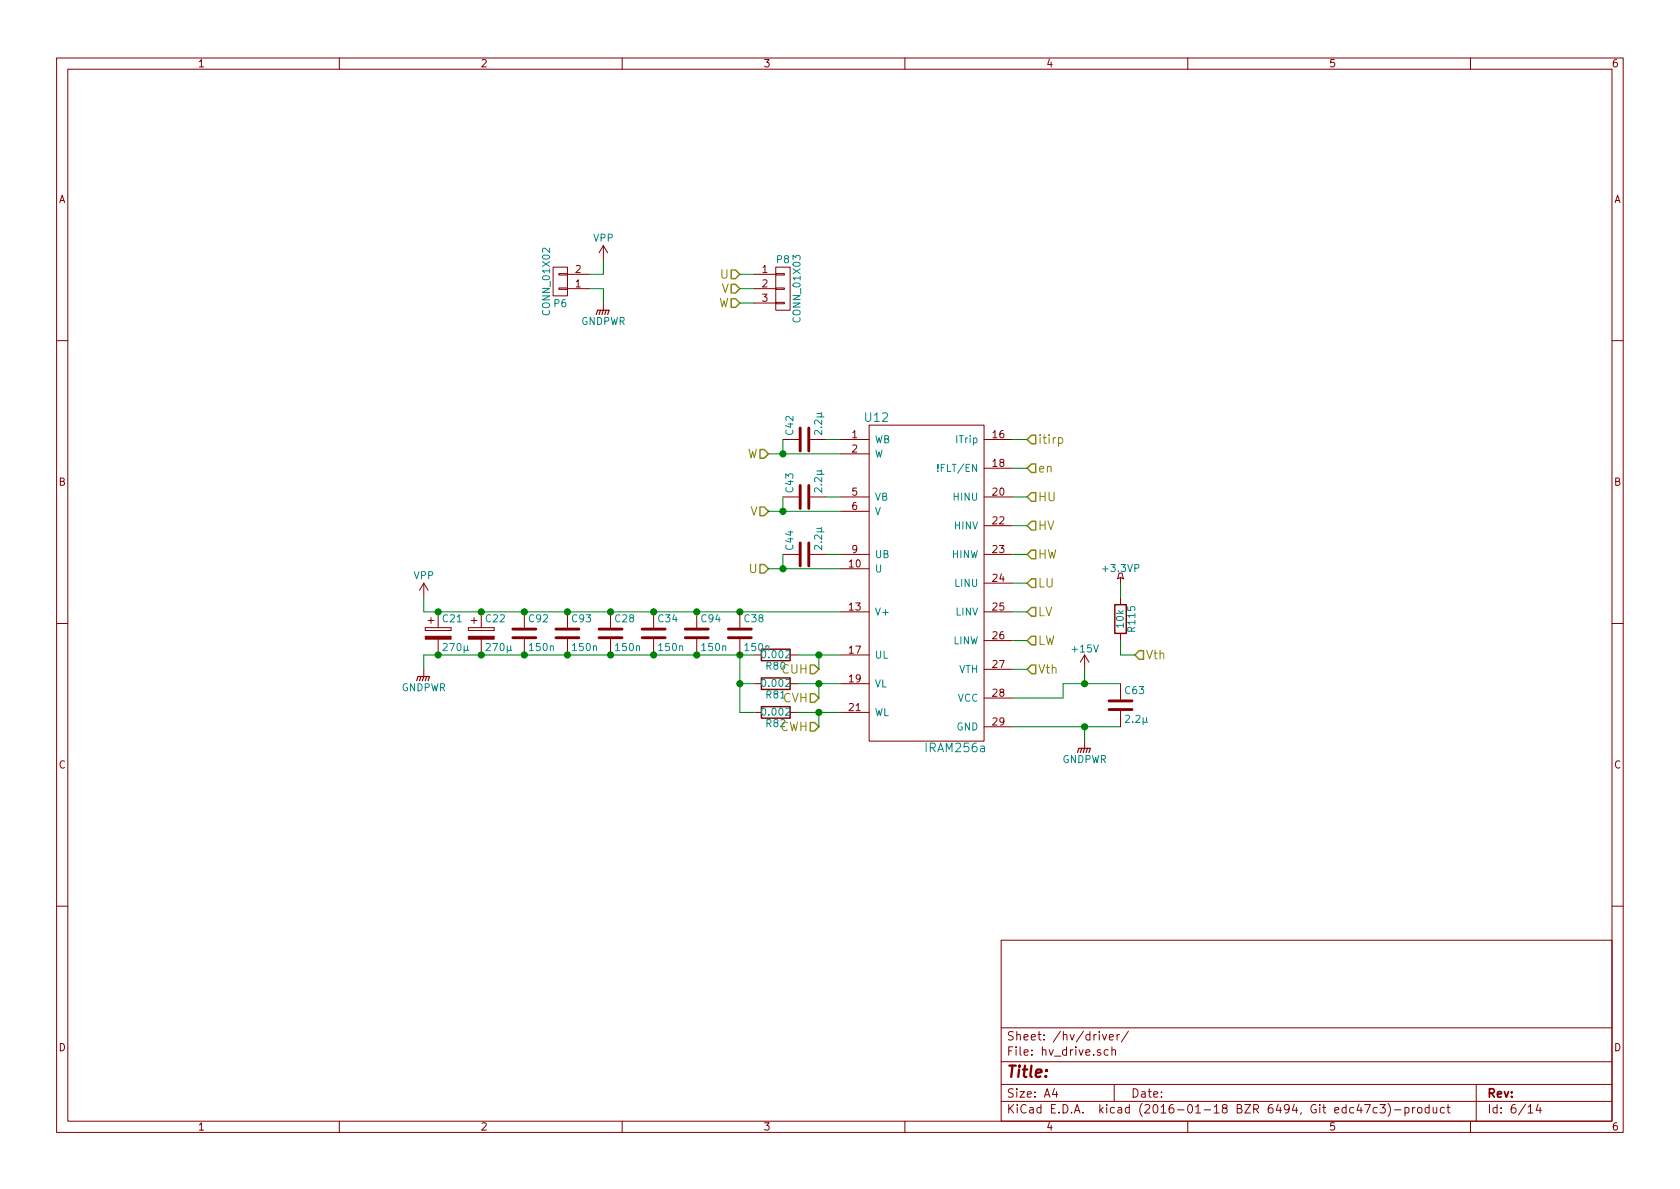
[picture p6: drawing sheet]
<svg xmlns="http://www.w3.org/2000/svg" width="297mm" height="210mm" viewBox="0 0 297 210" stroke-linecap="round" stroke-linejoin="round" font-family="sans-serif">
<g fill="none" stroke="#840000" stroke-width=".18">
<path d="M10 10.3h277v189.9h-277zM12 12.2h273v186.1h-273zM60 10.3v1.9M110 10.3v1.9M160 10.3v1.9M210 10.3v1.9M260 10.3v1.9M97.8 47.2h2.5v5.1h-2.5zM98.8 48.4h1.5v.2h-1.5zM98.8 50.9h1.5v.3h-1.5zM100.3 48.5h3.8M100.3 51h3.8"/>
<path d="M106.7 43.4v2.6M106.7 53.6v1.3M106.7 43.4l-.8 1.3M106.7 43.4l.7 1.3M133.3 48.5h3.9M133.3 51h3.9M133.3 53.6h3.9M137.2 53.5h1.5v.2h-1.5zM137.2 50.9h1.5v.3h-1.5zM137.2 48.4h1.5v.2h-1.5zM137.2 47.2h2.5v7.7h-2.5zM10 60.2h2"/>
<path d="M138.4 77.7h2.8M143.3 77.7h2.7M148.6 77.7h5.1M153.7 75.2h20.3v55.9h-20.3zM174 77.7h5.1M285 60.2h2M138.4 87.9h2.8M138.4 98h2.8M143.3 87.9h2.7M143.3 98h2.7M148.6 80.3h5.1M148.6 87.9h5.1"/>
<path d="M148.6 90.4h5.1M148.6 98h5.1M174 87.9h5.1M174 98h5.1M174 93h5.1M174 82.8h5.1M10 110.3h2M74.9 103.1v2.6M74.9 118.4v1.2M74.9 103.1l-.7 1.3M74.9 103.1l.8 1.3M75.2 111v.5z"/>
<path d="M75.2 111.5h4.6zM75.2 111h4.6zM75.7 109.7h1M76.2 109.2v1M77.5 108.2v2.8M77.5 113v2.8M79.8 111v.5zM82.8 111v.5zM82.8 111.5h4.6zM82.8 111h4.6zM83.3 109.7h1M83.8 109.2v1"/>
<path d="M85.1 108.2v2.8M85.1 113v2.8M87.4 111v.5zM92.7 108.2v2.8M92.7 113v2.8M100.3 108.2v2.8M100.3 113v2.8M107.9 108.2v2.8M107.9 113v2.8M115.6 108.2v2.8M115.6 113v2.8M123.2 108.2v2.8"/>
<path d="M123.2 113v2.8M130.8 108.2v2.8M130.8 113v2.8M133.3 115.8h1.3M139.7 115.8h1.3M148.6 100.6h5.1M148.6 108.2h5.1M148.6 115.8h5.1M174 108.2h5.1M174 103.1h5.1M174 113.3h5.1M174 118.4h5.1"/>
<path d="M191.8 115.8v2.6M191.8 115.8l-.8 1.3M191.8 115.8l.7 1.3M197.9 101.3h.5l.2 1.1-.5-.3-.5 .3zM198.1 102.1v1M198.1 105.7v1.2M198.1 112v1.3M285 110.3h2M133.3 126h1.3M133.3 120.9h1.3M139.7 126h1.3M139.7 120.9h1.3"/>
<path d="M148.6 126h5.1M148.6 120.9h5.1M174 123.4h5.1M174 128.5h5.1M191.8 131.1v1.2M198.1 120.9v2.8M198.1 125.7v2.8M10 160.2h2M177 166.3h108v32h-108zM285 160.2h2M60 198.3v1.9M110 198.3v1.9"/>
<path d="M160 198.3v1.9M177 194.8h108M177 191.8h108M177 187.8h108M177 181.8h108M186.4 192.5l-.3 1h.9M186.8 193v1M194.9 182.9l.4 1 .4-1M195.9 185.7l-.4-.1-.3 .3 .1 .6 .2 .1 .4-.1M196.1 183.4l.7-.1v-.3l-.4-.1-.3 .2 .1 .7h.6M196.6 185.7l.2-.1 .4 .1v.9M196.6 185.1v1.5"/>
<path d="M197 191.8v3M197.5 182.9v1M197.9 182.9l-.4 .3M199.5 182.3l-1.3 2M210 198.3v1.9M240.3 195.2l-.4 1.1h1M240.6 195.8v1M241.3 195.3h1l-.7 1.5M243.5 195.9l-.4-.1-.3 .3v.6l.3 .1 .4-.1M244 195.3h.9l-.5 .6 .5 .1v.7l-.2 .1-.7-.1M245.4 195.1a1.71 1.71 0 0 1 0 2.3M246.6 196.3h1.1"/>
<path d="M248.4 195.9l.4-.1 .3 .3-.1 .6h-.6M248.4 195.8v1.5M249.8 195.8v1M250.2 195.8l-.4 .3M250.7 196l.2-.2 .4 .2 .1 .5-.1 .2-.4 .1-.2-.1zM252.7 195.9l-.5-.1-.2 .3v.6l.2 .1 .5-.1M252.7 195.3v1.5M253.4 195.8l.1 .9 .3 .1 .2-.1M254 195.8v1M255.4 195.9l-.5-.1-.2 .3v.6l.2 .1 .5-.1M255.8 195.8h.6M256 195.3v1.3l.4 .2"/>
<path d="M260 198.3v1.9M261 191.8v6.5M270.2 196.8h.8M272 195.2l-.4 1.1h.9M272.3 195.8v1"/>
</g>
<g fill="#840000" stroke="#840000" stroke-width=".18">
<path d="M75.2 112.5h4.6v.5h-4.6z"/>
<path d="M82.8 112.5h4.6v.5h-4.6z"/>
</g>
<g fill="none" stroke="#840000" stroke-width=".51">
<path d="M141.5 75.7v4.1M143 75.7v4.1M141.5 85.8v4.1M141.5 96v4.1M143 85.8v4.1M143 96v4.1M90.7 112.8h4M90.7 111.2h4M98.3 112.8h4.1M98.3 111.2h4.1M105.9 112.8h4.1M105.9 111.2h4.1"/>
<path d="M113.5 112.8h4.1M113.5 111.2h4.1M121.2 112.8h4M121.2 111.2h4M128.8 112.8h4M128.8 111.2h4M196.1 125.5h4.1M196.1 123.9h4.1"/>
</g>
<g fill="#008400" stroke="#008400" stroke-width=".25">
<circle cx="115.6" cy="115.8" r=".51"/>
<circle cx="108" cy="115.8" r=".51"/>
<circle cx="85.1" cy="115.8" r=".51"/>
<circle cx="85.1" cy="108.2" r=".51"/>
<circle cx="108" cy="108.2" r=".51"/>
<circle cx="115.6" cy="108.2" r=".51"/>
<circle cx="130.8" cy="108.2" r=".51"/>
<circle cx="130.8" cy="115.8" r=".51"/>
<circle cx="77.5" cy="108.2" r=".51"/>
<circle cx="138.4" cy="80.3" r=".51"/>
<circle cx="138.4" cy="90.4" r=".51"/>
<circle cx="138.4" cy="100.6" r=".51"/>
<circle cx="144.8" cy="115.8" r=".51"/>
<circle cx="144.8" cy="120.9" r=".51"/>
<circle cx="144.8" cy="126" r=".51"/>
<circle cx="77.5" cy="115.8" r=".51"/>
<circle cx="191.8" cy="128.5" r=".51"/>
<circle cx="191.8" cy="120.9" r=".51"/>
<circle cx="130.8" cy="120.9" r=".51"/>
<circle cx="92.7" cy="115.8" r=".51"/>
<circle cx="100.3" cy="115.8" r=".51"/>
<circle cx="100.3" cy="108.2" r=".51"/>
<circle cx="92.7" cy="108.2" r=".51"/>
<circle cx="123.2" cy="115.8" r=".51"/>
<circle cx="123.2" cy="108.2" r=".51"/>
</g>
<g fill="none" stroke="#008400" stroke-width=".18">
<path d="M104.1 51h2.6v2.6M106.7 46v2.5h-2.6M130.8 53.6h2.5M130.8 51h2.5M130.8 48.5h2.5M138.4 77.7v2.6M146 77.7h2.6M179.1 77.7h2.5M135.9 80.3h12.7M135.9 90.4h12.7M138.4 87.9v2.5M138.4 98v2.6"/>
<path d="M146 87.9h2.6M146 98h2.6M179.1 87.9h2.5M179.1 98h2.5M179.1 82.8h2.5M179.1 93h2.5M74.9 105.7v2.5h73.7M130.8 115.8v10.2h2.5M133.3 115.8h-58.4v2.6M135.9 100.6h12.7M141 115.8h7.6M144.8 115.8v2.6"/>
<path d="M179.1 108.2h2.5M179.1 103.1h2.5M179.1 113.3h2.5M179.1 118.4h2.5M191.8 118.4v2.5M198.1 113.3v2.5h2.6M198.1 103.1v2.6M130.8 120.9h2.5M141 126h7.6M141 120.9h7.6M144.8 120.9v2.5M144.8 126v2.5"/>
<path d="M179.1 128.5h19M191.8 128.5v2.6M198.1 120.9h-10.1v2.5h-8.9"/>
</g>
<g fill="none" stroke="#848400" stroke-width=".25">
<path d="M129.3 47.7h.7l.8 .8-.8 .8h-.7zM129.3 50.3h.7l.8 .7-.8 .8h-.7zM129.3 52.8h.7l.8 .8-.8 .8h-.7zM134.4 79.5h.7l.8 .8-.8 .7h-.7zM182.4 77h.7v1.5h-.7l-.8-.8zM134.4 89.7h.7l.8 .7-.8 .8h-.7zM134.4 99.8h.7l.8 .8-.8 .7h-.7zM182.4 87.1h.7v1.5h-.7l-.8-.7zM182.4 92.2h.7v1.5h-.7l-.8-.7zM182.4 97.3h.7v1.5h-.7l-.8-.8zM182.4 82h.7v1.6h-.7l-.8-.8zM143.3 117.6h.7l.8 .8-.8 .7h-.7z"/>
<path d="M182.4 117.6h.7v1.5h-.7l-.8-.7zM182.4 102.4h.7v1.5h-.7l-.8-.8zM182.4 107.4h.7v1.6h-.7l-.8-.8zM182.4 112.5h.7v1.5h-.7l-.8-.7zM200.7 115.8l.7-.7h.8v1.5h-.8zM143.3 122.7h.7l.8 .7-.8 .8h-.7zM143.3 127.8h.7l.8 .7-.8 .8h-.7z"/>
</g>
<path d="M187.2 77.5a.48 .48 0 0 1 .6 0v.8a.48 .48 0 0 1-.6 0" fill="none" stroke="#848400" stroke-width=".18"/>
<path d="M105.4 55.6l.3-.7h2l-.3 .7M106.2 54.9l-.3 .7M106.7 54.9l-.3 .7M107.2 54.9l-.3 .7M74.4 119.6l-.2 .8M74.9 119.6l-.2 .8M75.4 119.6l-.2 .8M73.7 120.4l.2-.8h2l-.2 .8M190.5 133.1l.3-.8h2l-.3 .8M191.3 132.3l-.3 .8M191.8 132.3l-.3 .8M192.3 132.3l-.3 .8" fill="none" stroke="#840000" stroke-width=".2"/>
<path d="M134.6 114.8h5.1v2h-5.1zM134.6 119.9h5.1v2h-5.1zM197.1 106.9h2v5.1h-2zM134.6 125h5.1v2h-5.1z" fill="none" stroke="#840000" stroke-width=".25"/>
<text font-size="2.8" fill="#840000" x="178" y="190.5">Title:</text>
<g font-size="2.1" fill="#848400">
<text x="127.4" y="49.3">U</text>
<text x="127.5" y="51.8">V</text>
<text x="126.9" y="54.4">W</text>
<text x="132" y="81">W</text>
<text x="183.5" y="83.6">en</text>
<text x="183.5" y="78.5">itirp</text>
<text x="183.5" y="88.6">HU</text>
<text x="132.5" y="91.2">V</text>
<text x="183.5" y="93.7">HV</text>
<text x="132.4" y="101.3">U</text>
<text x="183.5" y="98.8">HW</text>
<text x="183.5" y="103.9">LU</text>
<text x="183.5" y="109">LV</text>
<text x="138.3" y="119.1">CUH</text>
<text x="183.5" y="119.1">Vth</text>
<text x="183.5" y="114">LW</text>
<text x="202.6" y="116.6">Vth</text>
<text x="138.4" y="124.2">CVH</text>
<text x="137.8" y="129.3">CWH</text>
</g>
<g font-size="2.1" fill="#008484">
<text x="153" y="74.6">U12</text>
<text x="163.9" y="133">IRAM256a</text>
</g>
<g font-size="2.1" fill="#840000">
<text x="178" y="184">Sheet: /hv/driver/</text>
<text x="178" y="186.7">File: hv_drive.sch</text>
<text x="178" y="196.9">KiCad E.D.A. kicad (2016-01-18 BZR 6494, Git edc47c3)-product</text>
<text x="178" y="194.1">Size: A4</text>
<text x="200" y="194.1">Date:</text>
<text x="263" y="194.1">Rev:</text>
<text x="263" y="196.9">Id: 6/14</text>
</g>
<g font-size="1.8" fill="#840000">
<text x="35" y="11.9">1</text>
<text x="85" y="11.9">2</text>
<text x="135" y="11.9">3</text>
<text x="185" y="11.9">4</text>
<text x="235" y="11.9">5</text>
<text x="285" y="11.9">6</text>
<text x="10.4" y="35.9">A</text>
<text x="285.4" y="35.9">A</text>
<text x="101.8" y="50.8">1</text>
<text x="101.8" y="48.3">2</text>
<text x="134.8" y="48.3">1</text>
<text x="134.8" y="50.8">2</text>
<text x="134.8" y="53.3">3</text>
<text x="150.6" y="77.5">1</text>
<text x="175.6" y="77.5">16</text>
<text x="150.6" y="80">2</text>
<text x="175.6" y="82.5">18</text>
<text x="10.4" y="85.9">B</text>
<text x="150.6" y="87.6">5</text>
<text x="175.6" y="87.6">20</text>
<text x="285.4" y="85.9">B</text>
<text x="150.6" y="90.2">6</text>
<text x="175.6" y="92.7">22</text>
<text x="150.2" y="100.3">10</text>
<text x="150.6" y="97.8">9</text>
<text x="175.6" y="97.8">23</text>
<text x="150.2" y="107.9">13</text>
<text x="175.6" y="102.9">24</text>
<text x="175.6" y="107.9">25</text>
<text x="175.6" y="113">26</text>
<text x="150.2" y="115.6">17</text>
<text x="175.6" y="118.1">27</text>
<text x="150.2" y="125.7">21</text>
<text x="150.2" y="120.6">19</text>
<text x="175.6" y="123.2">28</text>
<text x="175.6" y="128.3">29</text>
<text x="10.4" y="135.9">C</text>
<text x="285.4" y="135.9">C</text>
<text x="10.4" y="185.9">D</text>
<text x="285.4" y="185.9">D</text>
<text x="35" y="199.9">1</text>
<text x="85" y="199.9">2</text>
<text x="135" y="199.9">3</text>
<text x="185" y="199.9">4</text>
<text x="235" y="199.9">5</text>
<text x="285" y="199.9">6</text>
</g>
<g font-size="1.8" fill="#008484">
<text x="104.9" y="42.7">VPP</text>
<text x="137.4" y="46.5">P8</text>
<text x="97.2" y="55.4" transform="rotate(-90 97.2 55.4)">CONN_01X02</text>
<text x="98" y="54.3">P6</text>
<text x="102.7" y="57.4">GNDPWR</text>
<text x="141.5" y="56.7" transform="rotate(-90 141.5 56.7)">CONN_01X03</text>
<text x="140.3" y="76.9" transform="rotate(-90 140.3 76.9)">C42</text>
<text x="145.3" y="76.7" transform="rotate(-90 145.3 76.7)">2.2µ</text>
<text x="154.7" y="78.4">WB</text>
<text x="154.7" y="80.9">W</text>
<text x="166.2" y="83.4">!FLT/EN</text>
<text x="169.1" y="78.4">ITrip</text>
<text x="140.3" y="87" transform="rotate(-90 140.3 87)">C43</text>
<text x="145.3" y="86.8" transform="rotate(-90 145.3 86.8)">2.2µ</text>
<text x="154.7" y="88.5">VB</text>
<text x="168.7" y="88.5">HINU</text>
<text x="154.7" y="91.1">V</text>
<text x="168.8" y="93.6">HINV</text>
<text x="140.3" y="97.2" transform="rotate(-90 140.3 97.2)">C44</text>
<text x="145.3" y="97" transform="rotate(-90 145.3 97)">2.2µ</text>
<text x="154.7" y="98.7">UB</text>
<text x="154.7" y="101.2">U</text>
<text x="168.2" y="98.7">HINW</text>
<text x="195.2" y="101.1">+3.3VP</text>
<text x="73.2" y="102.4">VPP</text>
<text x="168.9" y="103.8">LINU</text>
<text x="78.3" y="110">C21</text>
<text x="86" y="110">C22</text>
<text x="93.6" y="110">C92</text>
<text x="101.2" y="110">C93</text>
<text x="108.8" y="110">C28</text>
<text x="116.4" y="110">C34</text>
<text x="124.1" y="110">C94</text>
<text x="131.7" y="110">C38</text>
<text x="154.7" y="108.8">V+</text>
<text x="168.5" y="113.9">LINW</text>
<text x="168.9" y="108.8">LINV</text>
<text x="198.7" y="110.9" transform="rotate(-90 198.7 110.9)">10k</text>
<text x="200.7" y="111.6" transform="rotate(-90 200.7 111.6)">R115</text>
<text x="78.6" y="115.1">270µ</text>
<text x="86.2" y="115.1">270µ</text>
<text x="93.7" y="115.1">150n</text>
<text x="101.3" y="115.1">150n</text>
<text x="109" y="115.1">150n</text>
<text x="116.6" y="115.1">150n</text>
<text x="124.2" y="115.1">150n</text>
<text x="131.8" y="115.1">150n</text>
<text x="135" y="116.4">0.002</text>
<text x="135.5" y="118.4">R80</text>
<text x="154.7" y="116.5">UL</text>
<text x="169.4" y="119">VTH</text>
<text x="189.7" y="115.4">+15V</text>
<text x="70.9" y="122.2">GNDPWR</text>
<text x="135" y="121.5">0.002</text>
<text x="135.5" y="123.5">R81</text>
<text x="154.7" y="121.5">VL</text>
<text x="169.2" y="124.1">VCC</text>
<text x="199" y="122.7">C63</text>
<text x="135" y="126.5">0.002</text>
<text x="154.7" y="126.6">WL</text>
<text x="169" y="129.2">GND</text>
<text x="199.2" y="127.8">2.2µ</text>
<text x="187.8" y="134.9">GNDPWR</text>
</g>
<text font-size="1.8" fill="#848400" x="135.5" y="128.6">R82</text>
</svg>
